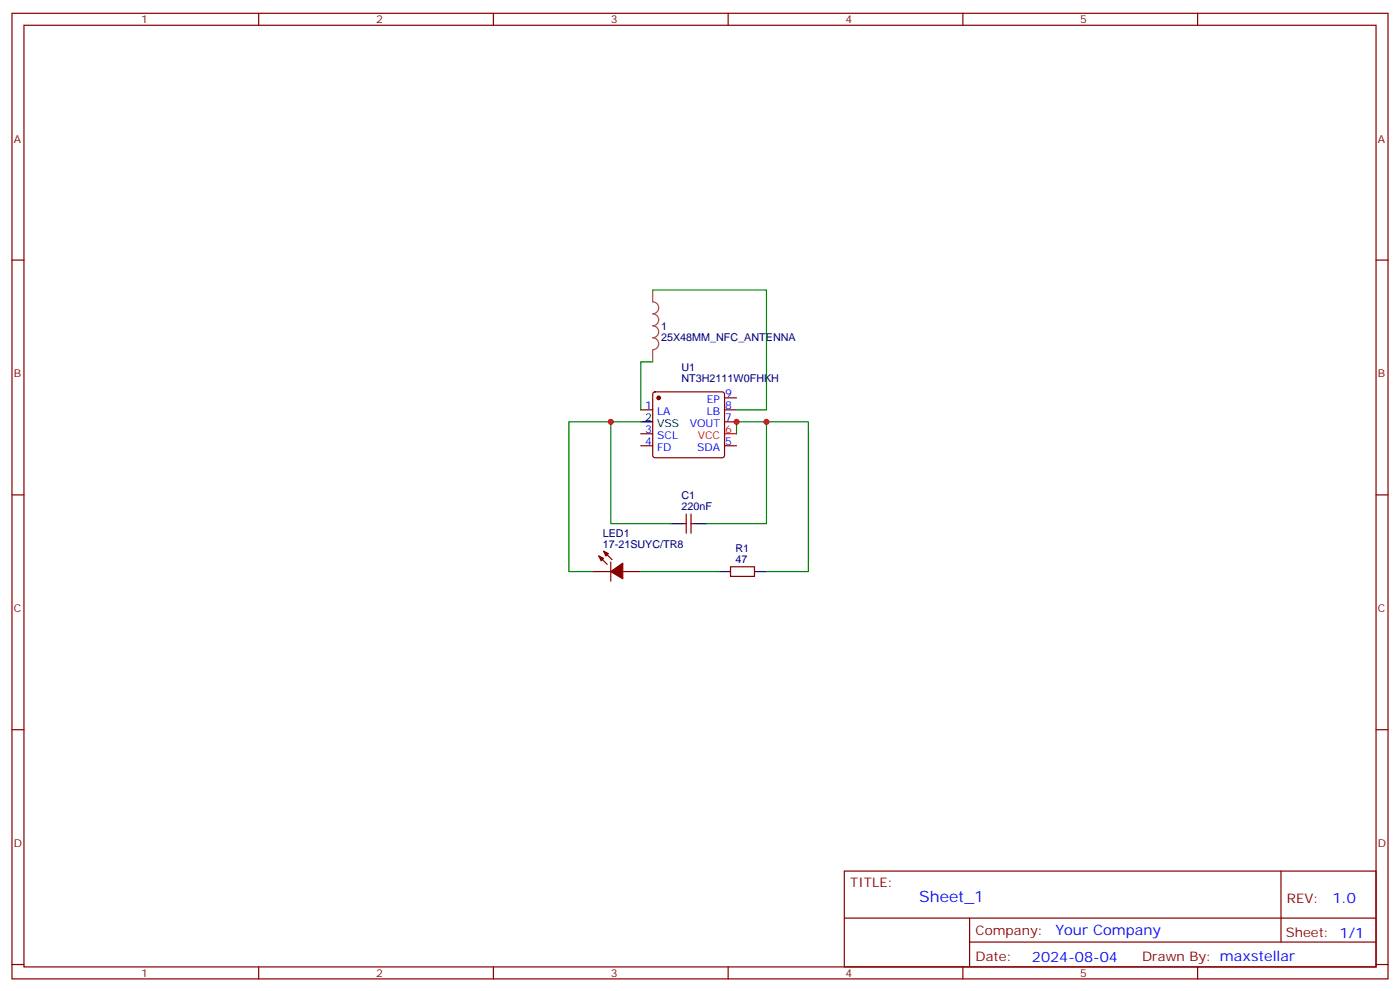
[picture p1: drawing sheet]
<svg xmlns="http://www.w3.org/2000/svg" width="412mm" height="292mm" viewBox="0 0 412 292" stroke-linecap="round" stroke-linejoin="round" font-family="sans-serif">
<g fill="none" stroke="#870000" stroke-width=".35">
<path d="M3.5 3.9h405.4v284.4h-405.4zM7.1 7.4h398.2v277.3h-398.2zM76.2 3.9v3.5M145.3 3.9v3.5M214.5 3.9v3.5M283.6 3.9v3.5M352.8 3.9v3.5M3.5 76.6h3.6M405.3 76.6h3.6M192.5 115.6l.5-.2h19.7l.5 .2 .2 .5v18l-.2 .5-.5 .2h-19.7l-.5-.2-.2-.5v-18zM213.4 117.2h3.6M188.7 120.7h3.6"/>
<path d="M188.7 131.3h3.6M188.7 127.7h3.6M213.4 120.7h3.6M213.4 124.2h3.6M213.4 131.3h3.6M3.5 145.7h3.6M201.1 154.2h1M202.1 151.4v5.6M203.6 151.4v5.6M203.6 154.2h1M405.3 145.7h3.6M174.6 168.3h5.3"/>
<path d="M176.4 163.7l2.5 2.5M177.8 162.3l2.5 2.5M179.9 165.5v5.6M183.4 168.3h5.3M215.2 166.9h7v2.8h-7zM3.5 214.9h3.6M405.3 214.9h3.6M248.7 256.5h156.6v28.2h-156.6zM377.3 256.5v20.9M248.7 270.4h156.5M285.6 277.4h119.6M285.6 270.4v14.1"/>
<path d="M3.5 284h3.6M76.2 284.7v3.6M145.3 284.7v3.6M214.5 284.7v3.6M283.6 284.7v3.6M352.8 284.7v3.6M405.3 284h3.6"/>
</g>
<path d="M213.4 127.7h3.6" fill="none" stroke="#f00" stroke-width=".35"/>
<path d="M188.7 124.2h3.6M197.6 154.2h3.5M204.6 154.2h3.5M211.7 168.3h3.5M222.2 168.3h3.6" fill="none" stroke="#000" stroke-width=".35"/>
<g fill="#870000" stroke="#870000" stroke-width=".35">
<path d="M176.4 163.7l1.4 .7-.7 .7z"/>
<path d="M177.8 162.3l1.4 .7-.7 .7z"/>
<path d="M179.9 168.3l3.5-2.5v4.6z"/>
<circle cx="194" cy="117.2" r=".53"/>
</g>
<path d="M192.3 85.4v3.5a1.76 1.76 0 0 1 1.7 1.7 1.76 1.76 0 0 1-1.7 1.8 1.76 1.76 0 0 1 1.7 1.8 1.76 1.76 0 0 1-1.7 1.7 1.76 1.76 0 0 1 1.7 1.8 1.76 1.76 0 0 1-1.7 1.8 1.76 1.76 0 0 1 1.7 1.7 1.76 1.76 0 0 1-1.7 1.8M192.3 103.1v3.5" fill="none" stroke="#a64a4a" stroke-width=".35"/>
<path d="M192.3 85.4h33.5v35.3h-8.8M192.3 106.6h-3.6v14.1M179.9 124.2h-12.3v44.1h7M188.7 124.2h-8.8v30h17.7M217 127.7v-3.5h8.8v30h-17.7M225.8 124.2h12.3v44.1h-12.3M188.7 168.3h23" fill="none" stroke="#008700" stroke-width=".35"/>
<g fill="#c00">
<circle cx="225.8" cy="124.2" r=".88"/>
<circle cx="179.9" cy="124.2" r=".88"/>
<circle cx="217" cy="124.2" r=".88"/>
</g>
<text font-size="4.6" fill="#00f" x="270.8" y="265.5">Sheet_1</text>
<g font-size="4.2" fill="#00f">
<text x="392.5" y="265.8">1.0</text>
<text x="310.9" y="275.3">Your Company</text>
<text x="304" y="283.1">2024-08-04</text>
</g>
<g font-size="3.9" fill="#800">
<text x="250.5" y="261.1">TITLE:</text>
<text x="379.1" y="265.8">REV:</text>
<text x="287.4" y="275.3">Company:</text>
<text x="378.7" y="275.9">Sheet: 1/1</text>
<text x="287.4" y="283">Date:</text>
<text x="336.4" y="283.1">Drawn By: maxstellar</text>
</g>
<g font-size="3.2" fill="#800">
<text x="41.6" y="6.9">1</text>
<text x="110.8" y="6.9">2</text>
<text x="179.9" y="6.9">3</text>
<text x="249.1" y="6.9">4</text>
<text x="318.2" y="6.9">5</text>
<text x="4.1" y="42">A</text>
<text x="405.9" y="42">A</text>
<text x="4.1" y="111.2">B</text>
<text x="405.9" y="111.2">B</text>
<text x="4.1" y="180.3">C</text>
<text x="405.9" y="180.3">C</text>
<text x="4.1" y="249.4">D</text>
<text x="405.9" y="249.4">D</text>
<text x="41.6" y="287.7">1</text>
<text x="110.8" y="287.7">2</text>
<text x="179.9" y="287.7">3</text>
<text x="249.1" y="287.7">4</text>
<text x="318.2" y="287.7">5</text>
</g>
<g font-size="3.2" fill="#000080">
<text x="194.7" y="100.3">25X48MM_NFC_ANTENNA</text>
<text x="194.7" y="97.1">1</text>
<text x="200.7" y="112.4">NT3H2111W0FHKH</text>
<text x="200.7" y="109.1">U1</text>
<text x="200.7" y="147.1">C1</text>
<text x="200.7" y="150.3">220nF</text>
<text x="177.6" y="161.3">17-21SUYC/TR8</text>
<text x="177.6" y="158">LED1</text>
<text x="216.6" y="165.8">47</text>
<text x="216.6" y="162.6">R1</text>
</g>
<g font-size="3.2" fill="#00f">
<text x="208.2" y="118.6">EP</text>
<text x="213.6" y="116.8">9</text>
<text x="190.1" y="120.3">1</text>
<text x="193.6" y="122.1">LA</text>
<text x="203.2" y="125.6">VOUT</text>
<text x="208.2" y="122.1">LB</text>
<text x="213.6" y="120.3">8</text>
<text x="213.6" y="123.9">7</text>
<text x="190.1" y="130.9">4</text>
<text x="190.1" y="127.4">3</text>
<text x="193.6" y="129.2">SCL</text>
<text x="213.6" y="130.9">5</text>
<text x="193.6" y="132.7">FD</text>
<text x="205.3" y="132.7">SDA</text>
</g>
<g font-size="3.2">
<text x="190.1" y="123.9">2</text>
<text x="193.6" y="125.6">VSS</text>
</g>
<g font-size="3.2" fill="#f00">
<text x="205.5" y="129.2">VCC</text>
<text x="213.6" y="127.4">6</text>
</g>
</svg>
